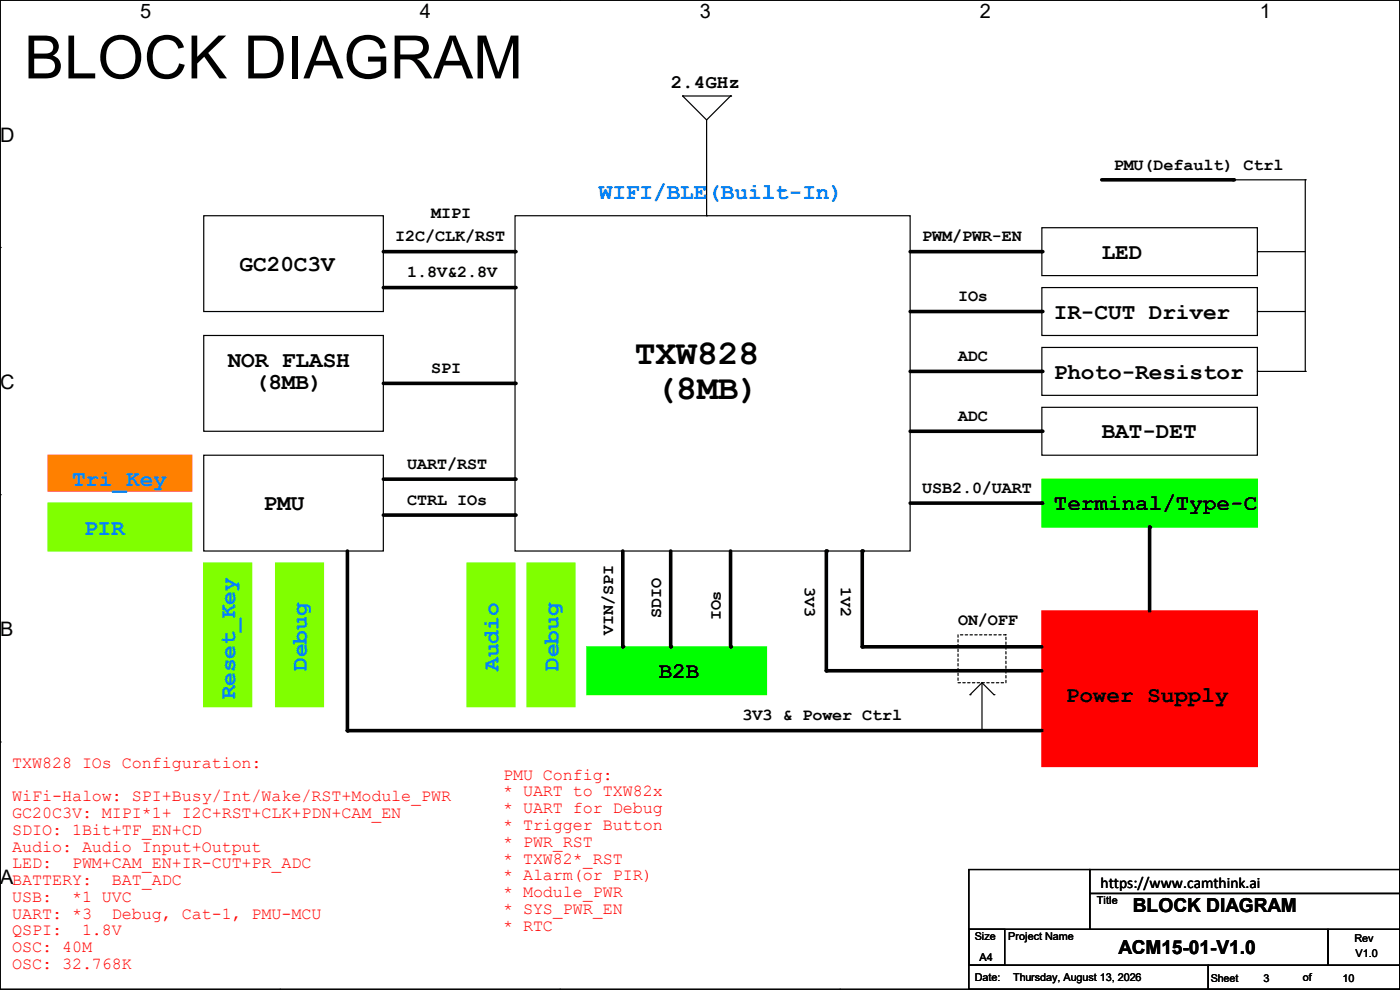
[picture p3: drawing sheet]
<svg xmlns="http://www.w3.org/2000/svg" width="297mm" height="210mm" viewBox="0 0 297 210" stroke-linecap="round" stroke-linejoin="round" font-family="sans-serif">
<g fill="none" stroke="#000" stroke-width=".25">
<path d="M0 0h297v209.8h-297zM59.4 0h.1M118.8 0h.1M178.2 0h.1M237.6 0h.1M144.8 20.4h.1M144.8 20.4l5.1 5M144.8 20.4h10.2M149.9 25.4v20.4M155 20.4h.1M155 20.4l-5.1 5M0 52.5h.1"/>
<path d="M149.9 45.8h.1M297 52.5h.1M0 104.9h.1M297 104.9h.1M0 157.4h.1M297 157.4h.1M59.4 209.8h.1M118.8 209.8h.1M178.2 209.8h.1M237.6 209.8h.1"/>
</g>
<path d="M0 104.9h.1" fill="none" stroke="#000" stroke-width=".21"/>
<path d="M43.2 119.4h10.2v30.5h-10.2z" fill-rule="evenodd" fill="#80ff00"/>
<path d="M43.2 119.4h10.2v30.5h-10.2z" fill="none" stroke="#80ff00" stroke-width=".25"/>
<path d="M43.2 45.8h38.1v20.3h-38.1zM109.3 45.8h83.8v71.1h-83.8zM43.2 71.2h38.1v20.3h-38.1zM43.2 96.6h38.1v20.3h-38.1z" fill="none" stroke="#000" stroke-width=".25"/>
<path d="M10.2 96.6h30.5v7.6h-30.5z" fill-rule="evenodd" fill="#ff8000"/>
<path d="M10.2 96.6h30.5v7.6h-30.5z" fill="none" stroke="#ff8000" stroke-width=".25"/>
<path d="M81.3 53.4h28M81.3 81.3h28M81.3 101.6h28M81.3 109.3h28" fill="none" stroke="#000" stroke-width=".76"/>
<g fill="#000">
<circle cx="109.3" cy="53.4" r=".38"/>
<circle cx="109.3" cy="81.3" r=".38"/>
<circle cx="109.3" cy="101.6" r=".38"/>
<circle cx="109.3" cy="109.3" r=".38"/>
</g>
<path d="M124.5 137.2h38.1v10.2h-38.1z" fill-rule="evenodd" fill="#0f0"/>
<path d="M124.5 137.2h38.1v10.2h-38.1z" fill="none" stroke="#0f0" stroke-width=".25"/>
<path d="M58.5 119.4h10.1v30.5h-10.1z" fill-rule="evenodd" fill="#80ff00"/>
<path d="M58.5 119.4h10.1v30.5h-10.1z" fill="none" stroke="#80ff00" stroke-width=".25"/>
<path d="M193.1 53.4h27.9M193.1 78.8h27.9M193.1 91.5h27.9M132.1 116.9v20.3M142.3 116.9v20.3M155 116.9v20.3" fill="none" stroke="#000" stroke-width=".76"/>
<g fill="#000">
<circle cx="221" cy="53.4" r=".38"/>
<circle cx="221" cy="78.8" r=".38"/>
<circle cx="221" cy="91.5" r=".38"/>
<circle cx="132.1" cy="137.2" r=".38"/>
<circle cx="142.3" cy="137.2" r=".38"/>
<circle cx="155" cy="137.2" r=".38"/>
</g>
<path d="M221 48.3h45.7v10.2h-45.7zM221 73.7h45.7v10.2h-45.7zM221 86.4h45.7v10.2h-45.7z" fill="none" stroke="#000" stroke-width=".25"/>
<path d="M221 101.6h45.7v10.2h-45.7z" fill-rule="evenodd" fill="#0f0"/>
<path d="M221 101.6h45.7v10.2h-45.7z" fill="none" stroke="#0f0" stroke-width=".25"/>
<path d="M193.1 66.1h27.9M193.1 106.7h27.9" fill="none" stroke="#000" stroke-width=".76"/>
<g fill="#000">
<circle cx="221" cy="66.1" r=".38"/>
<circle cx="221" cy="106.7" r=".38"/>
</g>
<path d="M221 61h45.7v10.2h-45.7z" fill="none" stroke="#000" stroke-width=".25"/>
<path d="M221 129.6h45.7v33h-45.7z" fill-rule="evenodd" fill="#f00"/>
<path d="M221 129.6h45.7v33h-45.7z" fill="none" stroke="#f00" stroke-width=".25"/>
<path d="M81.3 61h28M73.7 116.9v38.1h147.3M175.3 116.9v25.4h45.7M182.9 116.9v20.3h38.1M243.9 111.8v17.8" fill="none" stroke="#000" stroke-width=".76"/>
<g fill="#000">
<circle cx="109.3" cy="61" r=".38"/>
<circle cx="175.3" cy="116.9" r=".38"/>
<circle cx="182.9" cy="116.9" r=".38"/>
<circle cx="243.9" cy="111.8" r=".38"/>
<circle cx="182.9" cy="137.2" r=".38"/>
<circle cx="73.7" cy="155" r=".38"/>
<circle cx="175.3" cy="142.3" r=".38"/>
</g>
<path d="M203.2 134.7h10.2v10.1h-10.2z" fill="none" stroke="#000" stroke-width=".25" stroke-dasharray=".5 .5"/>
<path d="M205.8 147.4h.1M208.3 155h.1M208.3 144.8v10.2M208.3 144.8l-2.5 2.6M208.3 144.8l2.6 2.6M210.9 147.4h.1" fill="none" stroke="#000" stroke-width=".25"/>
<path d="M111.8 119.4h10.2v30.5h-10.2z" fill-rule="evenodd" fill="#80ff00"/>
<path d="M111.8 119.4h10.2v30.5h-10.2z" fill="none" stroke="#80ff00" stroke-width=".25"/>
<path d="M233.7 38.1h28" fill="none" stroke="#000" stroke-width=".76"/>
<circle cx="261.7" cy="38.1" r=".38" fill="#000"/>
<path d="M261.7 38.1h15.2M276.9 38.1h.1M276.9 38.1v40.7M266.7 53.4h.1M266.7 53.4h10.2M266.7 78.8h.1M266.7 66.1h.1M266.7 78.8h10.2M266.7 66.1h10.2M276.9 78.8h.1" fill="none" stroke="#000" stroke-width=".25"/>
<path d="M10.2 106.7h30.5v10.2h-30.5z" fill-rule="evenodd" fill="#80ff00"/>
<path d="M10.2 106.7h30.5v10.2h-30.5z" fill="none" stroke="#80ff00" stroke-width=".25"/>
<path d="M99.1 119.4h10.2v30.5h-10.2z" fill-rule="evenodd" fill="#80ff00"/>
<path d="M99.1 119.4h10.2v30.5h-10.2z" fill="none" stroke="#80ff00" stroke-width=".25"/>
<path d="M205.5 197.1h7.6v7.7h-7.6zM205.5 197.1h76.2v7.7h-76.2zM205.5 184.4h25.7v12.7h-25.7zM231.2 184.4h65.8v5.1h-65.8zM231.2 189.5h65.8v7.6h-65.8zM281.7 197.1h15.3v7.7h-15.3zM205.5 204.8h50.8v5h-50.8zM256.3 204.8h40.7v5h-40.7z" fill="none" stroke="#000" stroke-width=".25"/>
<text font-size="12.7" x="5.1" y="16.6">BLOCK DIAGRAM</text>
<g font-size="7.4">
<text x="134.7" y="77.3">TXW828</text>
<text x="139.1" y="84.7">(8MB)</text>
</g>
<g font-size="4.8" fill="#0080ff">
<text x="127" y="42.2">WIFI/BLE</text>
<text x="150.1" y="42.2">(Built-In)</text>
<text x="15.3" y="103.2">Tri_Key</text>
<text x="17.8" y="113.6">PIR</text>
<text x="65.1" y="142.3" transform="rotate(-90 65.1 142.3)">Debug</text>
<text x="105.7" y="142.3" transform="rotate(-90 105.7 142.3)">Audio</text>
<text x="118.4" y="142.3" transform="rotate(-90 118.4 142.3)">Debug</text>
<text x="49.9" y="148.4" transform="rotate(-90 49.9 148.4)">Reset_Key</text>
</g>
<g font-size="4.8">
<text x="50.8" y="57.4">GC20C3V</text>
<text x="233.7" y="54.9">LED</text>
<text x="223.6" y="67.6">IR-CUT Driver</text>
<text x="48.3" y="77.8">NOR FLASH</text>
<text x="54.1" y="82.6">(8MB)</text>
<text x="223.6" y="80.3">Photo-Resistor</text>
<text x="233.7" y="93">BAT-DET</text>
<text x="55.9" y="108.2">PMU</text>
<text x="223.6" y="108.2">Terminal/Type-C</text>
<text x="139.7" y="143.8">B2B</text>
<text x="226.1" y="148.9">Power Supply</text>
</g>
<g font-size="4.2">
<text x="29.7" y="3.9">5</text>
<text x="89.1" y="3.9">4</text>
<text x="148.5" y="3.9">3</text>
<text x="207.9" y="3.9">2</text>
<text x="267.3" y="3.9">1</text>
<text x="0" y="30.1">D</text>
<text x="0" y="82.5">C</text>
<text x="0" y="135">B</text>
<text x="0" y="187.4">A</text>
<text x="297" y="187.4">A</text>
</g>
<g font-size="4.1">
<text x="142.3" y="18.7">2.4GHz</text>
<text x="240.3" y="193.5">BLOCK DIAGRAM</text>
<text x="237.3" y="202.4">ACM15-01-V1.0</text>
</g>
<g font-size="3.6">
<text x="236.3" y="36">PMU(Default) Ctrl</text>
<text x="91.5" y="46.1">MIPI</text>
<text x="83.9" y="51.2">I2C/CLK/RST</text>
<text x="195.6" y="51.2">PWM/PWR-EN</text>
<text x="86.4" y="58.8">1.8V&amp;2.8V</text>
<text x="203.2" y="63.9">IOs</text>
<text x="203.2" y="76.6">ADC</text>
<text x="91.5" y="79.2">SPI</text>
<text x="203.2" y="89.3">ADC</text>
<text x="86.4" y="99.5">UART/RST</text>
<text x="86.4" y="107.1">CTRL IOs</text>
<text x="195.6" y="104.6">USB2.0/UART</text>
<text x="170.7" y="124.5" transform="rotate(90 170.7 124.5)">3V3</text>
<text x="178.4" y="124.5" transform="rotate(90 178.4 124.5)">1V2</text>
<text x="140.3" y="131.1" transform="rotate(-90 140.3 131.1)">SDIO</text>
<text x="153" y="131.6" transform="rotate(-90 153 131.6)">IOs</text>
<text x="130.1" y="134.7" transform="rotate(-90 130.1 134.7)">VIN/SPI</text>
<text x="203.2" y="132.5">ON/OFF</text>
<text x="157.5" y="152.8">3V3 &amp; Power Ctrl</text>
</g>
<g font-size="3.6" fill="#f00">
<text x="2.6" y="162.9">TXW828 IOs Configuration:</text>
<text x="106.7" y="165.4">PMU Config:</text>
<text x="2.6" y="170">WiFi-Halow: SPI+Busy/Int/Wake/RST+Module_PWR</text>
<text x="2.6" y="173.5">GC20C3V: MIPI*1+ I2C+RST+CLK+PDN+CAM_EN</text>
<text x="106.7" y="169">* UART to TXW82x</text>
<text x="106.7" y="172.5">* UART for Debug</text>
<text x="2.6" y="177.1">SDIO: 1Bit+TF_EN+CD</text>
<text x="106.7" y="176.1">* Trigger Button</text>
<text x="106.7" y="179.6">* PWR_RST</text>
<text x="2.6" y="180.6">Audio: Audio Input+Output</text>
<text x="2.6" y="184.2">LED:</text>
<text x="15.3" y="184.2">PWM+CAM_EN+IR-CUT+PR_ADC</text>
<text x="106.7" y="183.2">* TXW82*_RST</text>
<text x="2.6" y="187.7">BATTERY:</text>
<text x="2.6" y="191.3">USB:</text>
<text x="15.3" y="191.3">*1 UVC</text>
<text x="23.7" y="187.7">BAT_ADC</text>
<text x="106.7" y="186.7">* Alarm(or PIR)</text>
<text x="106.7" y="190.3">* Module_PWR</text>
<text x="2.6" y="194.9">UART: *3</text>
<text x="23.7" y="194.9">Debug, Cat-1, PMU-MCU</text>
<text x="106.7" y="193.8">* SYS_PWR_EN</text>
<text x="106.7" y="197.4">* RTC</text>
<text x="2.6" y="198.4">QSPI:</text>
<text x="2.6" y="202">OSC: 40M</text>
<text x="17.4" y="198.4">1.8V</text>
<text x="2.6" y="205.5">OSC: 32.768K</text>
</g>
<text font-size="3.3" x="233.5" y="188.3">https://www.camthink.ai</text>
<g font-size="2.3">
<text x="232.7" y="191.9">Title</text>
<text x="206.8" y="199.5">Size</text>
<text x="207.8" y="203.8">A4</text>
<text x="213.9" y="199.5">Project Name</text>
<text x="287.3" y="199.7">Rev</text>
<text x="287.6" y="203">V1.0</text>
<text x="206.8" y="208.1">Date:</text>
<text x="214.9" y="208.1">Thursday, August 13, 2026</text>
<text x="256.8" y="208.4">Sheet</text>
<text x="268" y="208.4">3</text>
<text x="276.4" y="208.1">of</text>
<text x="284.8" y="208.4">10</text>
</g>
</svg>
